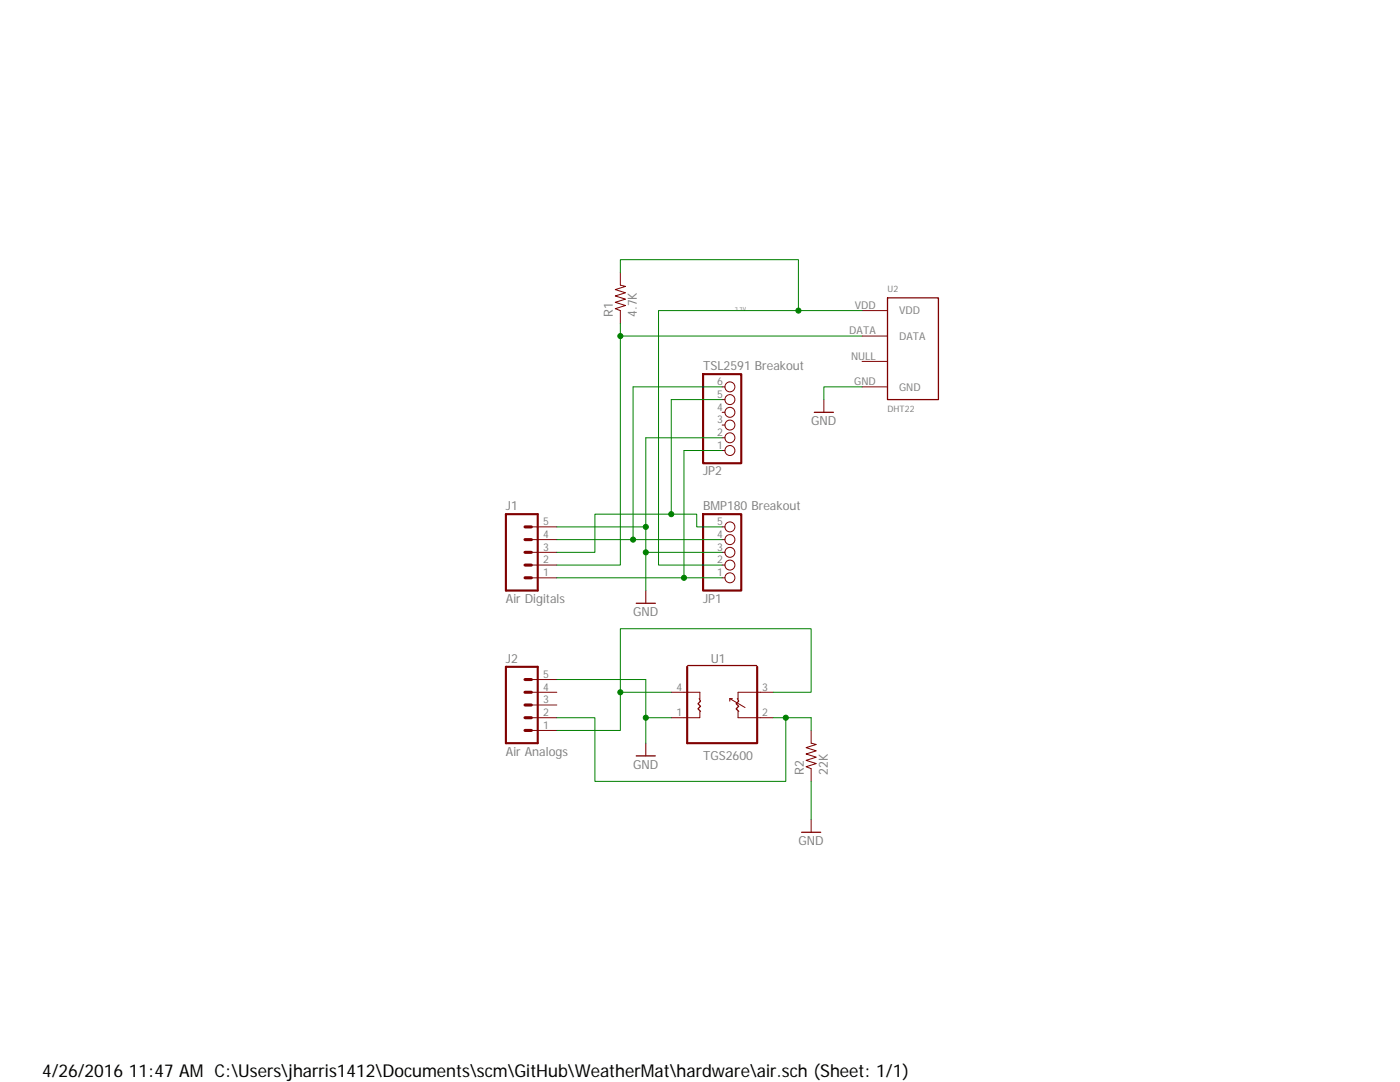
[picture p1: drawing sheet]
<svg xmlns="http://www.w3.org/2000/svg" width="279mm" height="216mm" viewBox="0 0 279 216" stroke-linecap="round" stroke-linejoin="round" font-family="sans-serif">
<path d="M100.4 50l87 119.2M187.4 50l-87 119.2" fill="none" stroke="#fff" stroke-width=".2"/>
<path d="M177.1 59.4h10.2v20.3h-10.2zM162.5 82.3h3.8M127 120.4h3.8M137.3 132.8h13.7M139.6 139.4l.2 .5-.5 .5 .5 .5-.5 .5 .5 .5M147.2 139.4l.2 .5-.5 .5 .5 .5-.5 .5 .5 .5M127 150.8h3.8M160 166.1h3.8" fill="none" stroke="#800000" stroke-width=".25"/>
<g fill="none" stroke="#800000" stroke-width=".2">
<path d="M123.8 54.4v2.5l1 .2-2 .7 2 .6-2 .7 2 .6-2 .6 2 .7-2 .6 1 .4v2.5M144.1 77.2h.6M144.1 79.7h.6M164.4 79.7v2.6M172 62h5.1M172 67.1h5.1M172 72.1h5.1M172 77.2h5.1M144.1 89.9h.6M144.1 87.4h.6M144.1 84.8h.6M144.1 82.3h.6"/>
<path d="M106 115.3h5.1M106 112.8h5.1M106 110.2h5.1M106 107.7h5.1M106 105.1h5.1M128.9 117.8v2.6M144.1 115.3h.6M144.1 112.8h.6M144.1 110.2h.6M144.1 107.7h.6M144.1 105.1h.6M106 138.1h5.1"/>
<path d="M106 135.6h5.1M134 138.1h5.7v1.3M145.6 139.4l3.1 1.8M145.6 139.4v.5M145.6 139.4h.6M154.3 138.1h-7v1.3M106 145.8h5.1M106 143.2h5.1M106 140.7h5.1M128.9 148.3v2.5M139.7 141.9v1.3h-5.7M147.3 141.9v1.3h7"/>
<path d="M161.9 145.8v2.5l1 .2-2 .7 2 .6-2 .7 2 .6-2 .6 2 .7-2 .6 1 .4v2.5M161.9 163.5v2.6"/>
<circle cx="145.7" cy="79.7" r="1"/>
<circle cx="145.7" cy="77.2" r="1"/>
<circle cx="145.7" cy="89.9" r="1"/>
<circle cx="145.7" cy="84.8" r="1"/>
<circle cx="145.7" cy="82.3" r="1"/>
<circle cx="145.7" cy="87.4" r="1"/>
<circle cx="145.7" cy="107.7" r="1"/>
<circle cx="145.7" cy="110.2" r="1"/>
<circle cx="145.7" cy="105.1" r="1"/>
<circle cx="145.7" cy="115.3" r="1"/>
<circle cx="145.7" cy="112.8" r="1"/>
</g>
<path d="M140.3 74.7h7.6v17.7h-7.6zM101 102.6h6.3v15.2h-6.3zM140.3 102.6h7.6v15.2h-7.6zM101 133.1h6.3v15.2h-6.3zM137.1 133.1v15.2h14v-15.2" fill="none" stroke="#800000" stroke-width=".42"/>
<path d="M104.8 110.2h1.2M104.8 112.8h1.2M104.8 115.3h1.2M104.8 105.1h1.2M104.8 107.7h1.2M104.8 135.6h1.2M104.8 138.1h1.2M104.8 140.7h1.2M104.8 143.2h1.2M104.8 145.8h1.2" fill="none" stroke="#800000" stroke-width=".61"/>
<path d="M136.5 89.9v25.4M111.1 115.3h33" fill="none" stroke="#008000" stroke-width=".2"/>
<circle cx="136.5" cy="115.3" r=".51" fill="#008000"/>
<g fill="none" stroke="#008000" stroke-width=".2">
<path d="M123.8 64.5v2.6M172 67.1h-48.2v45.7h-12.7M136.5 89.9h7.6"/>
<circle cx="136.5" cy="115.3" r=".51"/>
</g>
<circle cx="123.8" cy="67.1" r=".51" fill="#008000"/>
<g fill="none" stroke="#008000" stroke-width=".2">
<path d="M111.1 105.1h17.8v5.1h15.2M128.9 110.2v7.6"/>
<circle cx="123.8" cy="67.1" r=".51"/>
</g>
<circle cx="128.9" cy="110.2" r=".51" fill="#008000"/>
<g fill="none" stroke="#008000" stroke-width=".2">
<path d="M128.9 87.4v17.7"/>
<circle cx="128.9" cy="110.2" r=".51"/>
</g>
<circle cx="128.9" cy="105.1" r=".51" fill="#008000"/>
<g fill="none" stroke="#008000" stroke-width=".2">
<path d="M172 77.2h-7.6v2.5M128.9 87.4h15.2M128.9 135.6v7.6M134 143.2h-5.1v5.1M161.9 155.9v7.6"/>
<circle cx="128.9" cy="105.1" r=".51"/>
</g>
<circle cx="128.9" cy="143.2" r=".51" fill="#008000"/>
<g fill="none" stroke="#008000" stroke-width=".2">
<path d="M123.8 54.4v-2.6h35.5v10.2M172 62h-40.6v50.8h12.7M111.1 135.6h17.8"/>
<circle cx="128.9" cy="143.2" r=".51"/>
</g>
<circle cx="159.3" cy="62" r=".51" fill="#008000"/>
<g fill="none" stroke="#008000" stroke-width=".2">
<path d="M126.3 77.2v30.5M111.1 107.7h33"/>
<circle cx="159.3" cy="62" r=".51"/>
</g>
<circle cx="126.3" cy="107.7" r=".51" fill="#008000"/>
<g fill="none" stroke="#008000" stroke-width=".2">
<path d="M126.3 77.2h17.8M134 79.7v22.9M144.1 105.1h-5.1v-2.5h-20.3v7.6h-7.6"/>
<circle cx="126.3" cy="107.7" r=".51"/>
</g>
<circle cx="134" cy="102.6" r=".51" fill="#008000"/>
<g fill="none" stroke="#008000" stroke-width=".2">
<path d="M134 79.7h10.1M123.8 138.1v-12.6h38.1v12.6h-7.6M134 138.1h-10.2v7.7h-12.7"/>
<circle cx="134" cy="102.6" r=".51"/>
</g>
<circle cx="123.8" cy="138.1" r=".51" fill="#008000"/>
<g fill="none" stroke="#008000" stroke-width=".2">
<path d="M111.1 143.2h7.6v12.7h38.1v-12.7M154.3 143.2h7.6v2.6"/>
<circle cx="123.8" cy="138.1" r=".51"/>
</g>
<circle cx="156.8" cy="143.2" r=".51" fill="#008000"/>
<circle cx="156.8" cy="143.2" r=".51" fill="none" stroke="#008000" stroke-width=".2"/>
<text font-size="3.5" x="8.4" y="214.9">4/26/2016 11:47 AM C:\Users\jharris1412\Documents\scm\GitHub\WeatherMat\hardware\air.sch (Sheet: 1/1)</text>
<g font-size="2.5" fill="#808080">
<text x="122.3" y="63.2" transform="rotate(-90 122.3 63.2)">R1</text>
<text x="127.1" y="63.2" transform="rotate(-90 127.1 63.2)">4.7K</text>
<text x="140.3" y="73.9">TSL2591 Breakout</text>
<text x="161.9" y="84.8">GND</text>
<text x="140.3" y="94.8">JP2</text>
<text x="101" y="101.8">J1</text>
<text x="140.3" y="101.8">BMP180 Breakout</text>
<text x="101" y="120.4">Air Digitals</text>
<text x="126.3" y="122.9">GND</text>
<text x="140.3" y="120.2">JP1</text>
<text x="101" y="132.3">J2</text>
<text x="141.8" y="132.3">U1</text>
<text x="101" y="150.8">Air Analogs</text>
<text x="126.3" y="153.4">GND</text>
<text x="140.3" y="151.6">TGS2600</text>
<text x="160.4" y="154.6" transform="rotate(-90 160.4 154.6)">R2</text>
<text x="165.2" y="154.6" transform="rotate(-90 165.2 154.6)">22K</text>
<text x="159.4" y="168.6">GND</text>
</g>
<g font-size="2.1" fill="#808080">
<text x="170.6" y="61.6">VDD</text>
<text x="179.5" y="62.7">VDD</text>
<text x="169.5" y="66.7">DATA</text>
<text x="169.9" y="71.8">NULL</text>
<text x="179.5" y="67.8">DATA</text>
<text x="143.2" y="76.9">6</text>
<text x="170.5" y="76.9">GND</text>
<text x="179.5" y="78">GND</text>
<text x="143.2" y="81.9">4</text>
<text x="143.2" y="79.4">5</text>
<text x="143.2" y="89.5">1</text>
<text x="143.2" y="87">2</text>
<text x="143.2" y="84.5">3</text>
<text x="108.4" y="107.3">4</text>
<text x="108.4" y="104.8">5</text>
<text x="143.2" y="107.3">4</text>
<text x="143.2" y="104.8">5</text>
<text x="108.4" y="112.4">2</text>
<text x="108.4" y="109.9">3</text>
<text x="143.2" y="112.4">2</text>
<text x="143.2" y="109.9">3</text>
<text x="108.4" y="114.9">1</text>
<text x="143.2" y="114.9">1</text>
<text x="108.4" y="137.8">4</text>
<text x="108.4" y="135.3">5</text>
<text x="135" y="137.8">4</text>
<text x="152.1" y="137.8">3</text>
<text x="108.4" y="142.9">2</text>
<text x="108.4" y="140.3">3</text>
<text x="135" y="142.9">1</text>
<text x="152.1" y="142.9">2</text>
<text x="108.4" y="145.4">1</text>
</g>
<g font-size="1.8" fill="#808080">
<text x="177.1" y="58.2">U2</text>
<text x="177.1" y="82.3">DHT22</text>
</g>
<text font-size="1.1" fill="#808080" x="146.7" y="62">3.3V</text>
</svg>
